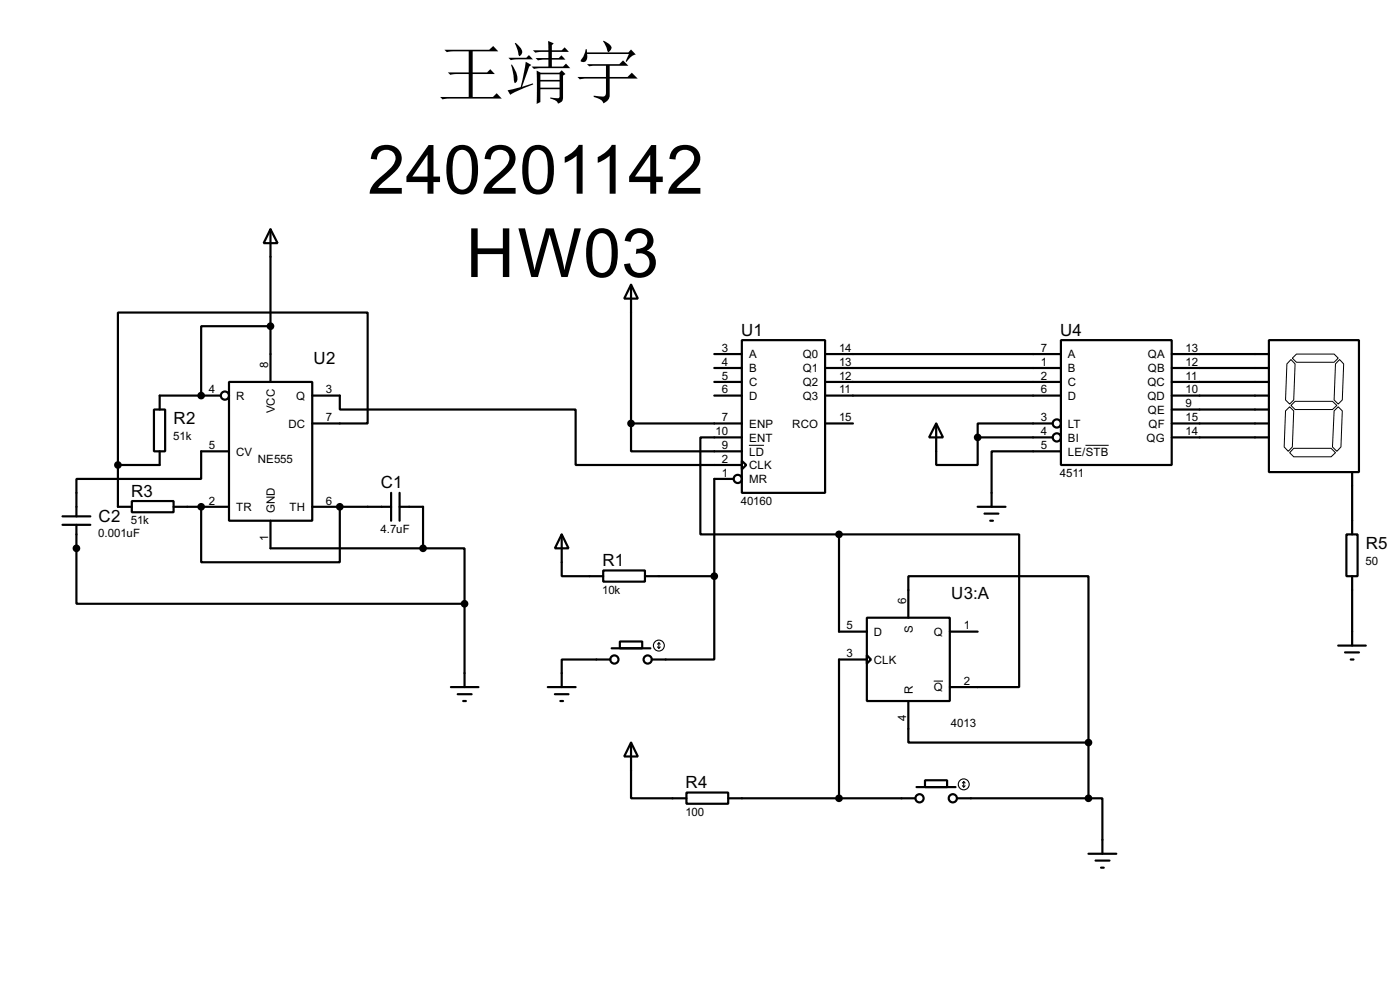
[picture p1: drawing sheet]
<svg xmlns="http://www.w3.org/2000/svg" width="256mm" height="180mm" viewBox="0 0 256 180" stroke-linecap="round" stroke-linejoin="round" font-family="sans-serif">
<g fill="none" stroke="#000" stroke-width=".4">
<path d="M49.6 42l1.3 2.5h-2.6zM49.6 59.7h-12.7v12.7M49.6 42v27.9M115.6 52.1l1.3 2.6h-2.5zM115.6 52.1v25.4M28.2 75h2.1v7.6h-2.1zM40.4 72.4h-11.1v2.6M42 69.9h15.2v25.4h-15.2zM57.2 77.5h10.2v-20.3h-45.8v27.9M57.2 72.4h5.1v2.6h43.2v10.1h30.4M115.6 77.5v5.1h20.3M115.6 77.5h20.3"/>
<path d="M130.9 72.4h5M130.9 64.8h5M130.9 67.4h5M130.9 69.9h5M135.9 62.3h15.3v27.9h-15.3zM151.2 72.4h43.2M151.2 77.5h5.1M151.2 64.8h43.2M151.2 67.4h43.2M151.2 69.9h43.2M171.5 77.5l1.3 2.6h-2.6zM171.5 77.5v7.6h7.6v-5"/>
<path d="M192.8 77.5h-13.7v2.6M194.4 62.3h20.3v22.8h-20.3zM214.7 72.4h17.8M214.7 77.5h17.8M214.7 64.8h17.8M214.7 67.4h17.8M214.7 69.9h17.8M214.7 75h17.8M232.5 62.3h16.5v24.1h-16.5zM11.5 96.1h5.1M11.5 94.5h5.1M14 96.1v14.4h71.1"/>
<path d="M21.6 85.1v7.7h2.6M24.2 91.7h7.6v2.1h-7.6zM29.3 82.6v2.5h-7.7M31.8 92.8h10.2M36.9 92.8v10.1h25.4v-10.1M42 82.6h-5.1v5.1h-22.9v6.8M49.6 95.3v5.1h27.9M57.2 92.8h14.5M71.7 90.2v5.1M73.2 92.8h4.3v7.6M73.2 90.2v5.1M102.9 97.8l1.3 2.6h-2.5z"/>
<path d="M102.9 97.8v7.7h7.6M134.4 87.7h-3.5v17.8M135.9 84.4l.8 .7-.8 .8zM135.9 80.1h-7.6v17.7h25.4M153.7 97.8h33v28h-12.7M153.7 97.8v17.8h5.1M179.1 92.8h5.1M179.1 80.1h13.7M180.4 94h2.5M181.4 95.3h.5M194.4 82.6h-12.7v10.2M214.7 80.1h17.8"/>
<path d="M246.7 97.8h2v7.7h-2zM247.7 86.4v11.4M77.5 100.4h7.6v10.1M85.1 110.5v15.3M110.5 104.4h7.7v2.1h-7.7zM112.1 118.7h7.1M113.6 117.4h4.1v1.3h-4.1zM118.2 105.5h12.7M130.9 105.5v15.2h-11.5M158.8 113.1h15.2v15.2h-15.2zM158.8 119.9l.8 .8-.8 .8zM166.4 113.1v-7.6h33v30.4"/>
<path d="M174 115.6h5.1M245.2 118.2h5M246.4 119.4h2.6M247.7 105.5v12.7M82.6 125.8h5.1M83.9 127.1h2.5M84.9 128.3h.5M100.4 125.8h5.1M101.7 127.1h2.5M102.7 128.3h.5M111.8 120.7h-8.9v5.1M115.6 135.9l1.3 2.6h-2.5z"/>
<path d="M115.6 135.9v10.2h10.2M158.8 120.7h-5.1v25.4M166.4 128.3v7.6h33M199.4 135.9v10.2M247.5 120.7h.5M125.8 145.1h7.6v2h-7.6zM133.4 146.1h34.3M167.9 144.1h7.2M169.5 142.8h4v1.3h-4zM175.3 146.1h24.1M199.4 146.1h2.6v10.2M199.4 156.3h5.1"/>
<path d="M200.7 157.5h2.6M201.7 158.8h.5"/>
<circle cx="41.2" cy="72.4" r=".75"/>
<circle cx="193.6" cy="77.5" r=".75"/>
<circle cx="135.1" cy="87.7" r=".75"/>
<circle cx="193.6" cy="80.1" r=".75"/>
<circle cx="112.5" cy="120.7" r=".75"/>
<circle cx="118.6" cy="120.7" r=".75"/>
<circle cx="168.4" cy="146.1" r=".75"/>
<circle cx="174.5" cy="146.1" r=".75"/>
</g>
<g fill="#000">
<circle cx="36.9" cy="72.4" r=".2"/>
<circle cx="36.9" cy="92.8" r=".2"/>
<circle cx="62.3" cy="92.8" r=".2"/>
<circle cx="14" cy="100.4" r=".2"/>
</g>
<g fill="#000" stroke="#000" stroke-width=".4">
<circle cx="49.5" cy="59.7" r=".5"/>
<circle cx="36.8" cy="72.4" r=".5"/>
<circle cx="115.6" cy="77.5" r=".5"/>
<circle cx="21.6" cy="85.1" r=".5"/>
<circle cx="36.8" cy="92.8" r=".5"/>
<circle cx="62.2" cy="92.8" r=".5"/>
<circle cx="153.7" cy="97.8" r=".5"/>
<circle cx="179.1" cy="80.1" r=".5"/>
<circle cx="14" cy="100.4" r=".5"/>
<circle cx="77.5" cy="100.4" r=".5"/>
<circle cx="85.1" cy="110.5" r=".5"/>
<circle cx="130.8" cy="105.5" r=".5"/>
<circle cx="199.4" cy="135.9" r=".5"/>
<circle cx="153.7" cy="146.1" r=".5"/>
<circle cx="199.4" cy="146.1" r=".5"/>
</g>
<path d="M236.3 74.5l.7 .7-.2 6.6-.8 .8-.7-.8 .2-6.6zM236.5 65.8l.8 .8-.3 6.6-.7 .8-.8-.8 .3-6.6zM236.5 74.2l.8-.7h6.8l.8 .7-.8 .8h-6.8zM236.8 65.6l.7-.8h6.9l.8 .8-.8 .7h-6.9zM244.4 75.2l.8-.7 .7 .7-.2 6.6-.8 .8-.8-.8zM245.4 65.8l.8 .8-.3 6.6-.7 .8-.8-.8 .3-6.6zM137.2 81.5h2.8M198.9 81.5h4.2M237 82.1h6.9l.8 .8-.8 .7h-6.9l-.7-.7zM171.1 124.7h1.7" fill="none" stroke="#000" stroke-width=".18"/>
<g fill="none" stroke="#000" stroke-width=".2">
<path d="M120.5 118.4l.2 .3M120.7 117.7v1M120.7 117.7l-.2 .2M120.7 117.7l.3 .2M121 118.4l-.3 .3M176.3 143.8l.3 .3M176.6 143.1v1M176.6 143.1l-.3 .2M176.6 143.1l.2 .2M176.8 143.8l-.2 .3"/>
<circle cx="120.7" cy="118.2" r="1"/>
<circle cx="176.5" cy="143.6" r="1"/>
</g>
<g font-size="13.9">
<text x="67.4" y="35.5">240201142</text>
<text x="85.3" y="50.7">HW03</text>
</g>
<text font-size="12.5" x="80.1" y="17.7">王靖宇</text>
<g font-size="3.5">
<text x="135.8" y="61.4">U1</text>
<text x="194.2" y="61.4">U4</text>
<text x="57.5" y="66.6">U2</text>
<text x="31.8" y="77.6">R2</text>
<text x="69.8" y="89.4">C1</text>
<text x="18.1" y="95.5">C2</text>
<text x="24" y="90.9">R3</text>
<text x="250.2" y="100.5">R5</text>
<text x="110.4" y="103.6">R1</text>
<text x="174.3" y="109.7">U3:A</text>
<text x="125.6" y="144.3">R4</text>
</g>
<g font-size="2.4">
<text x="132.3" y="64.4">3</text>
<text x="137.2" y="65.6">A</text>
<text x="147.1" y="65.6">Q0</text>
<text x="153.7" y="64.4">14</text>
<text x="190.7" y="64.4">7</text>
<text x="195.6" y="65.6">A</text>
<text x="210.3" y="65.6">QA</text>
<text x="217.2" y="64.4">13</text>
<text x="38.3" y="72">4</text>
<text x="49.2" y="67.4" transform="rotate(-90 49.2 67.4)">8</text>
<text x="59.7" y="72">3</text>
<text x="132.3" y="67">4</text>
<text x="132.3" y="69.5">5</text>
<text x="132.3" y="72">6</text>
<text x="137.2" y="68.1">B</text>
<text x="137.2" y="70.7">C</text>
<text x="147.1" y="68.1">Q1</text>
<text x="147.1" y="70.7">Q2</text>
<text x="153.7" y="67">13</text>
<text x="153.7" y="69.5">12</text>
<text x="153.7" y="72">11</text>
<text x="190.7" y="67">1</text>
<text x="190.7" y="69.5">2</text>
<text x="190.7" y="72">6</text>
<text x="195.6" y="68.1">B</text>
<text x="195.6" y="70.7">C</text>
<text x="210.2" y="70.7">QC</text>
<text x="210.3" y="68.1">QB</text>
<text x="217.2" y="67">12</text>
<text x="217.2" y="69.5">11</text>
<text x="217.2" y="72">10</text>
<text x="43.2" y="73.2">R</text>
<text x="50.4" y="75.7" transform="rotate(-90 50.4 75.7)">VCC</text>
<text x="54.2" y="73.2">Q</text>
<text x="59.7" y="77.1">7</text>
<text x="132.3" y="77.1">7</text>
<text x="137.2" y="73.2">D</text>
<text x="147.1" y="73.2">Q3</text>
<text x="153.7" y="77.1">15</text>
<text x="190.7" y="77.1">3</text>
<text x="195.6" y="73.2">D</text>
<text x="210.2" y="73.2">QD</text>
<text x="210.3" y="75.8">QE</text>
<text x="217.2" y="74.6">9</text>
<text x="217.2" y="77.1">15</text>
<text x="31.8" y="80.6">51k</text>
<text x="38.3" y="82.2">5</text>
<text x="43.2" y="83.4">CV</text>
<text x="52.8" y="78.3">DC</text>
<text x="131.1" y="79.7">10</text>
<text x="132.3" y="82.2">9</text>
<text x="137.2" y="78.3">ENP</text>
<text x="137.2" y="80.8">ENT</text>
<text x="137.2" y="83.4">LD</text>
<text x="145.1" y="78.3">RCO</text>
<text x="190.7" y="79.7">4</text>
<text x="190.7" y="82.2">5</text>
<text x="195.6" y="78.3">LT</text>
<text x="195.6" y="80.8">BI</text>
<text x="195.6" y="83.4">LE/STB</text>
<text x="210" y="80.8">QG</text>
<text x="210.4" y="78.3">QF</text>
<text x="217.2" y="79.7">14</text>
<text x="47.2" y="84.8">NE555</text>
<text x="132.3" y="84.7">2</text>
<text x="132.3" y="87.3">1</text>
<text x="137.2" y="85.9">CLK</text>
<text x="137.2" y="88.5">MR</text>
<text x="194.2" y="87.3">4511</text>
<text x="24" y="96">51k</text>
<text x="38.3" y="92.4">2</text>
<text x="43.2" y="93.6">TR</text>
<text x="50.3" y="94" transform="rotate(-90 50.3 94)">GND</text>
<text x="53" y="93.6">TH</text>
<text x="59.7" y="92.4">6</text>
<text x="135.7" y="92.4">40160</text>
<text x="18" y="98.4">0.001uF</text>
<text x="49.1" y="99" transform="rotate(-90 49.1 99)">1</text>
<text x="69.7" y="97.5">4.7uF</text>
<text x="250.2" y="103.5">50</text>
<text x="110.3" y="108.7">10k</text>
<text x="166" y="110.5" transform="rotate(-90 166 110.5)">6</text>
<text x="155.1" y="115.2">5</text>
<text x="160.1" y="116.4">D</text>
<text x="167.2" y="115.8" transform="rotate(-90 167.2 115.8)">S</text>
<text x="171.1" y="116.4">Q</text>
<text x="176.6" y="115.2">1</text>
<text x="155.1" y="120.3">3</text>
<text x="160.1" y="121.5">CLK</text>
<text x="176.6" y="125.4">2</text>
<text x="166" y="132" transform="rotate(-90 166 132)">4</text>
<text x="167.2" y="127" transform="rotate(-90 167.2 127)">R</text>
<text x="171.1" y="126.6">Q</text>
<text x="174.2" y="133.1">4013</text>
<text x="125.6" y="149.3">100</text>
</g>
</svg>
